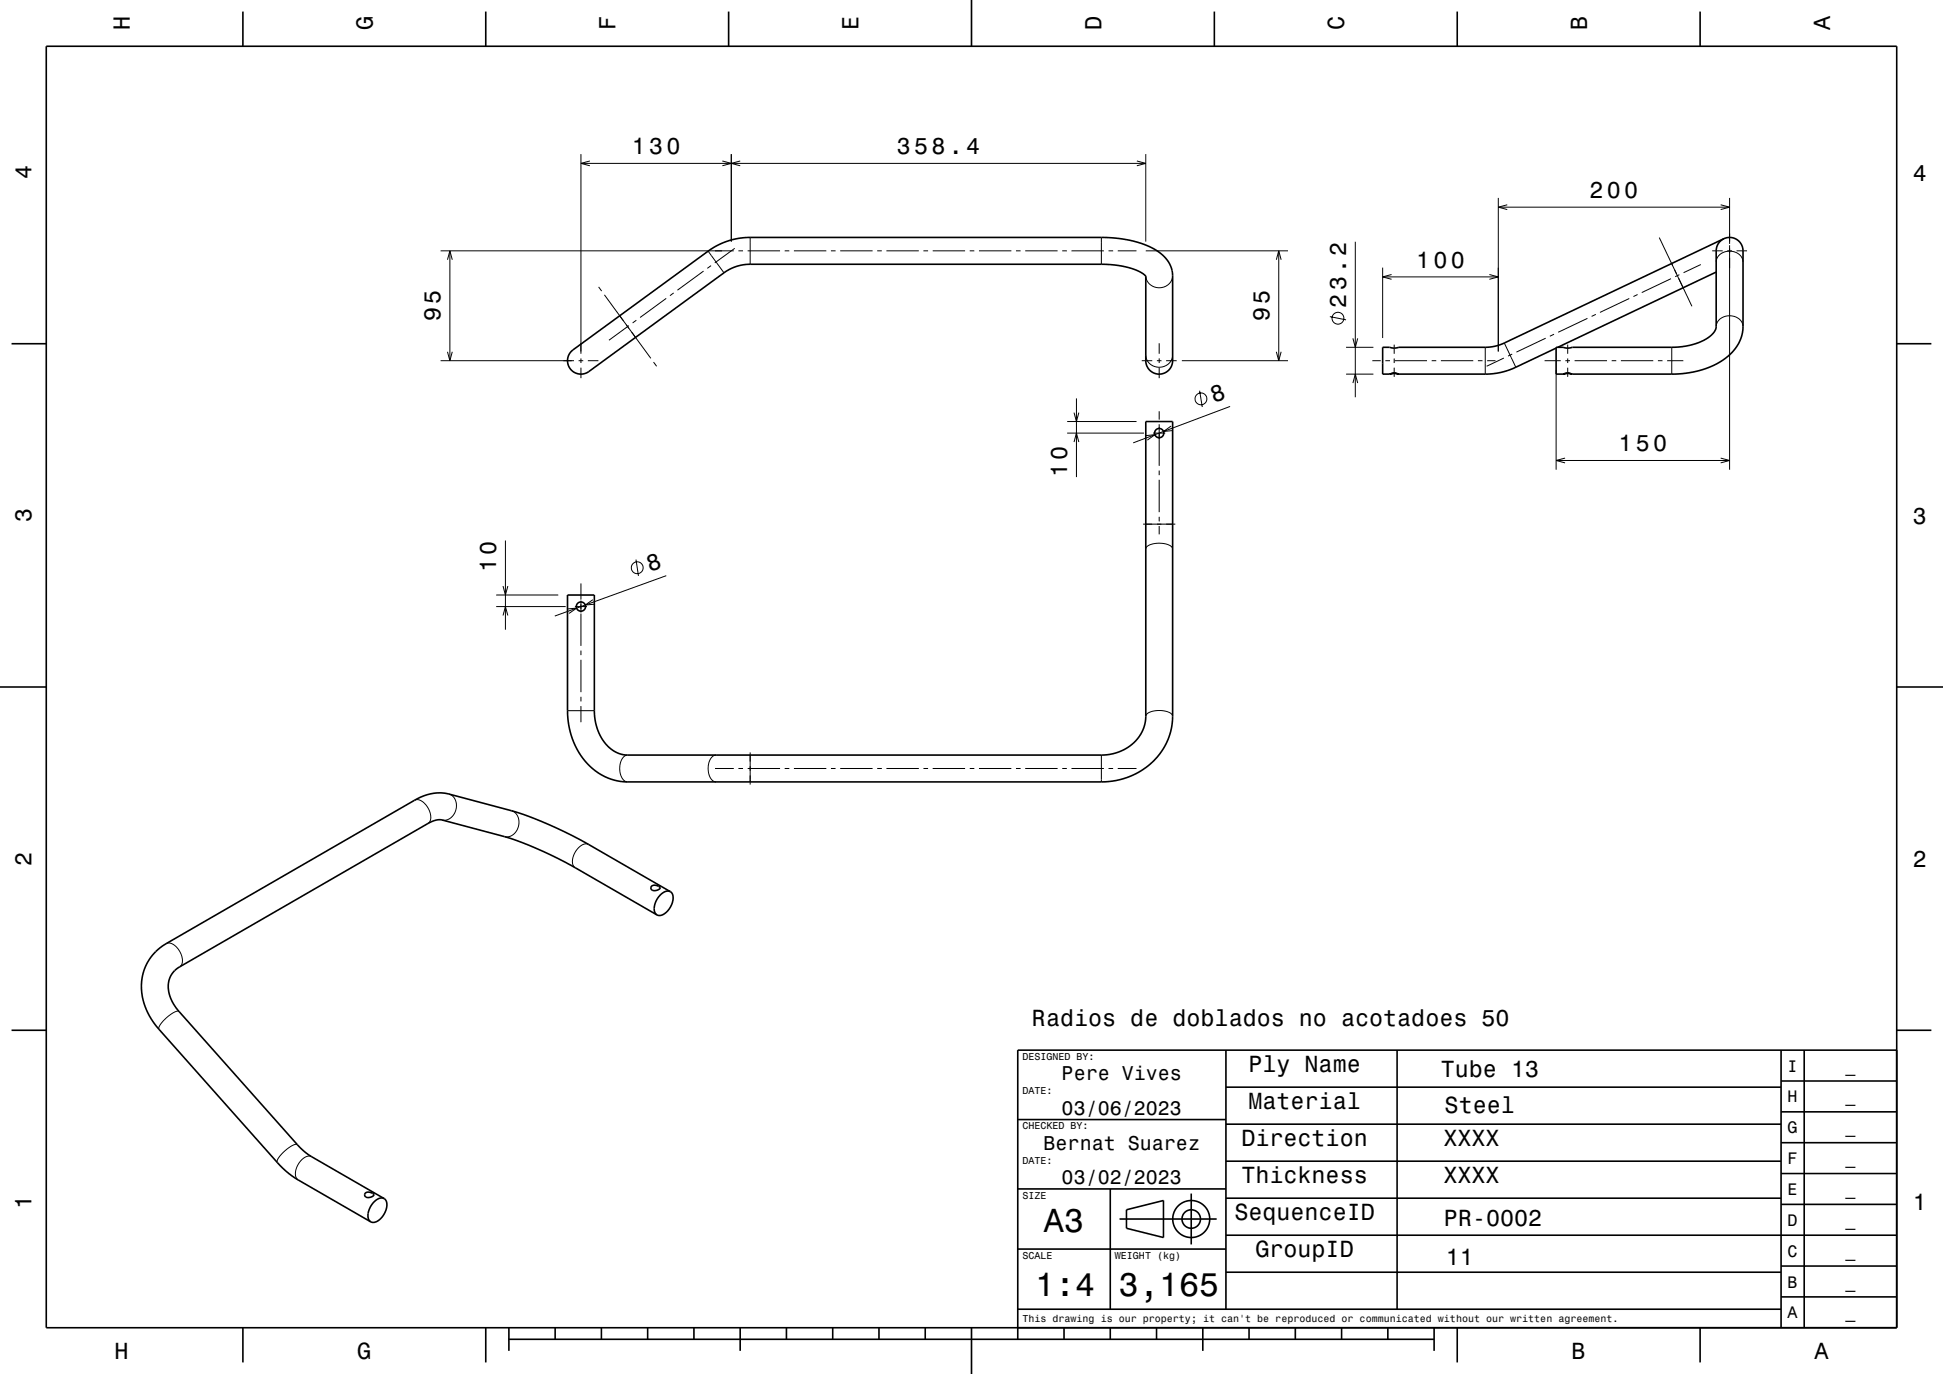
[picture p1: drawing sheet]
<svg xmlns="http://www.w3.org/2000/svg" width="420mm" height="297mm" viewBox="0 0 420 297" stroke-linecap="round" stroke-linejoin="round" font-family="sans-serif">
<g fill="none" stroke="#000" stroke-width=".22">
<path d="M125.6 33.3v43.2M125.6 35.3h122.1M127.5 34.8l-1.9 .5 1.9 .5M156.1 34.8l2 .5-2 .5M158.1 33.3v18.9M160 34.8l-1.9 .5 1.9 .5M245.7 34.8l2 .5-2 .5M247.7 33.3v18.9M95.2 54.2h63.4M96.7 56.2l.5-2 .6 2M97.2 54.2v23.8M152.1 58.6l-5.7 4.1"/>
<path d="M153.1 54.3l3.4 4.7M153.7 57.4l-.8 .6M158.8 53.7l-4.3 3.1M159.6 54.2h1M161.6 54.2h7M162.2 51.3v5.8M169.6 54.2h1M171.6 54.2h7M179.6 54.2h1M181.6 54.2h7M189.6 54.2h1M191.6 54.2h7"/>
<path d="M199.6 54.2h1M201.6 54.2h7M209.6 54.2h1M211.6 54.2h7M219.6 54.2h1M221.6 54.2h7M229.6 54.2h1M231.6 54.2h7M238.1 51.3v5.8M239.6 54.2h1M241.6 54.2h4.1M247.7 54.2h30.7"/>
<path d="M253.5 59.6a2.92 2.92 0 0 1-2.9 2.6 2.92 2.92 0 0 1-2.9-2.5M275.9 56.2l.5-2 .5 2M276.4 54.2v23.8M293 52.3v33.6M298.9 57.9v15.2M298.9 59.9h25M300.8 59.3l-1.9 .6 1.9 .5M321.9 59.3l2 .6-2 .5M323.9 42.8v33.2M323.9 44.8h50M325.8 44.3l-1.9 .5 1.9 .5M358.7 51.4l7 14.8"/>
<path d="M363 59.4l-.9 .4M367.6 57.2l-3.7 1.7M370.1 54.2h2.3M371 56.6a3 3 0 0 1 4.8-1.7l.1 .1a2.14 2.14 0 0 1 .9 1.6M371.9 44.3l2 .5-2 .5M373.4 54.2h1M373.9 42.8v9.9M373.9 53v48.5M375.4 54.2h2.2M95.2 78h28.9M96.7 76l.5 2 .6-2M125.1 78h1"/>
<path d="M125.6 77.5v1M125.6 79.5v2.2M127.1 78h2.2M129.4 62l.7 .9M130.7 63.7l10 13.8M135.4 70.2l.6 .8M135.9 70.4l-4.3 3.1M137.6 69.2l-.9 .6M141.3 78.3l.6 .9M144 64.5l-5.6 4.1M145.6 63.3l-.8 .6M246.8 78h2.3"/>
<path d="M247.7 76.8a2.91 2.91 0 0 0 2.9 2.6 2.91 2.91 0 0 0 2.9-2.6M250.1 78h1M250.6 74.2v2.3M250.6 77.5v1M250.6 79.5v2.2M252.1 78h2.2M255.5 78h22.9M275.9 76l.5 2 .5-2M287.5 68.4l3.5 .7M291 75.1h5.9M292.4 73.1l.6 2 .5-2M296.7 78h1.8"/>
<path d="M299.5 78h1M301.4 74.5v2M301.4 77.5v1M301.4 79.5v2M301.5 78h7M309.5 78h1M311.5 78h7M319.5 78h1M321.1 75.1v5.8M321.5 78h1.8M325.1 77.4l-3.7 1.8M325.2 74.1l2.5 5.3"/>
<path d="M326.9 76.5l-.9 .5M333.9 78h3.5M334.1 73.1l-6.3 3M335.9 72.2l-.9 .5M336.4 80v21.5M338.4 78h1M338.9 74.5v2M338.9 77.5v1M338.9 79.5v2M340.4 78h7M343.1 68.8l-6.3 3M345 68l-.9 .4"/>
<path d="M348.4 78h1M350.4 78h7M352.2 64.5l-6.3 3M354 63.7l-.9 .4M358.4 78h1M360.4 78h3.5M361.2 60.2l-6.3 3M361.4 75.1v5.8M371 70.6a2.99 2.99 0 0 1 4.8-1.8l.1 .2a2.14 2.14 0 0 1 .9 1.6M230.7 93.6h16.6M230.7 91.1h15M232.2 95.5l.5-1.9 .5 1.9"/>
<path d="M232.2 89.2l.5 1.9 .5-1.9M232.7 86.1v17M247.6 94.2l2-.2-1.6 1.1M249.3 93.6h2.6M250.6 88.9v1.8M250.6 91.7v9M253.1 92.1l-1.6 1.2 2-.2M259.3 84.5l.6 3.5M265.9 87.9l-20.9 7.8M291 80.9h5.9M292.4 82.8l.6-1.9 .5 1.9M336.4 99.5h37.5"/>
<path d="M338.3 99l-1.9 .5 1.9 .6M371.9 99l2 .5-2 .6M109.3 116.8v19.3M247.1 113.3h7M247.7 118.7a2.13 2.13 0 0 1 2.2-1.2 3.5 3.5 0 0 1 3.6 1.1v.1M250.6 101.7v1M250.6 103.7v7M250.6 111.7v1M250.6 113.7v1.8M107.3 131.1h15M107.3 128.6h13.4M108.7 126.7l.6 1.9 .5-1.9"/>
<path d="M108.7 133l.6-1.9 .5 1.9M122.6 131.6l2-.1-1.6 1.1M124.3 131.1h2.6M125.6 126.1v3.5M125.6 129.8v2.6M125.6 132.6v7M128.2 129.6l-1.7 1.2 2-.2M137.5 121l.5 3.5M144 124.4l-24.1 8.8M122.7 153.6h5.8M125.6 140.6v1M125.6 142.6v7"/>
<path d="M125.6 150.6v1M125.6 152.6v3.5M247.7 154.8a2.12 2.12 0 0 1 2.2-1.2 3.5 3.5 0 0 1 3.6 1.1v.1M89.6 173a2.42 2.42 0 0 1 2.8 1.5 2.69 2.69 0 0 1 .1 3.5M97 171.6a2.99 2.99 0 0 1 .5 5.1l-.2 .2a2.16 2.16 0 0 1-1.8 .3M110.5 175.2a2.99 2.99 0 0 1 .5 5.1l-.1 .2a2.14 2.14 0 0 1-1.8 .3M135.7 163.2a2.53 2.53 0 0 0-1.7 2.9 2.6 2.6 0 0 0 1.7 2.9M154.6 166.1h4M154.8 163.2a2.52 2.52 0 0 0-1.7 2.9 2.6 2.6 0 0 0 1.7 2.9M159.6 166.1h1M161.6 166.1h7M162.2 162.6v7"/>
<path d="M169.6 166.1h1M171.6 166.1h7M179.6 166.1h1M181.6 166.1h7M189.6 166.1h1M191.6 166.1h7M199.6 166.1h1M201.6 166.1h7M209.6 166.1h1M211.6 166.1h7M219.6 166.1h1M221.6 166.1h7"/>
<path d="M229.6 166.1h1M231.6 166.1h7M238.1 163.2v5.8M239.6 166.1h1M241.6 166.1h4.1M127.2 182.5a2.53 2.53 0 0 0-2.8 1.7 2.61 2.61 0 0 0-.1 3.4M35.9 204a2.44 2.44 0 0 1 2.8 1.5 2.7 2.7 0 0 1 .1 3.5M38.7 218.6a3.2 3.2 0 0 0-2.6 1.3 3.4 3.4 0 0 0-1.7 2.6M64.3 247.4a3.9 3.9 0 0 0-3 1.7 2.8 2.8 0 0 0-1.4 2.2M67.3 250a2.52 2.52 0 0 0-2.8 1.6 2.61 2.61 0 0 0-.1 3.4"/>
<circle cx="289.2" cy="68.8" r="1.28"/>
<circle cx="259.6" cy="86.2" r="1.28"/>
<circle cx="137.7" cy="122.7" r="1.28"/>
</g>
<g fill="none" stroke="#000" stroke-width=".35">
<path d="M10 10h400v277h-400zM52.5 2.5v7.5M105 2.5v7.5M157.5 2.5v7.5M210 0v10M262.5 2.5v7.5M315 2.5v7.5M367.5 2.5v7.5M247.7 59.7v18.3a2.9 2.9 0 0 0 2.9 2.9 2.9 2.9 0 0 0 2.9-2.9v-18.4a6.6 6.6 0 0 0-4-5.7 23.5 23.5 0 0 0-11.4-2.6h-76.2l-2.7 .3-3.1 1-2.6 1.4-29.6 21.6a2.9 2.9 0 0 0-.7 4.1 2.9 2.9 0 0 0 4.1 .6l29.2-21.3a9.6 9.6 0 0 1 5.7-1.9h75.9a16.1 16.1 0 0 1 9.3 2.3l.3 .4M371 58.8l-34.3 16.3M372.6 51.6l-47.4 22.5a9.6 9.6 0 0 1-4.1 1h-18.7l-1 .2-2.5-.2v5.8h1.5M2.5 74.3h7.5"/>
<path d="M336.4 75.2l-9.3 4.4-1.8 .7-1.8 .4-2.2 .2h-18.9M410 74.3h7.5M300.4 80.9l1-.2zM301.4 80.7l1 .2zM337.9 80.9h-1.5v-5.8l2.5 .2 1-.2h21.5a12 12 0 0 0 9.1-3.2l.3-.7 .2-.6v-16.4a2.9 2.9 0 0 1 2.9-2.9 2.9 2.9 0 0 1 2.9 2.9v16.4a9.2 9.2 0 0 1-5.5 7.9 20.9 20.9 0 0 1-9.9 2.4h-21.5M337.9 80.9l1-.2zM338.9 80.7l1 .2zM122.7 128.6h5.8v25a9.7 9.7 0 0 0 5.3 9.3l1.9 .3h102.4a9.1 9.1 0 0 0 9.6-8.2v-63.9h5.8v63.7a14.6 14.6 0 0 1-13.8 14.1l-104 .1a12.8 12.8 0 0 1-11.6-8.5 17.9 17.9 0 0 1-1.4-6.9zM0 148.5h10M410 148.5h10M140.8 191.6a1.25 1.25 0 0 1 1.9 .4 1.14 1.14 0 0 1-2-.1zM142 197.8l-17.7-10.2a78.7 78.7 0 0 0-15.2-6.8l-13.6-3.6a4.2 4.2 0 0 0-3 .8l-53.7 31a5 5 0 0 0-2 6.6l.7 1.5 1.2 1.5 26.7 30 1.9 1.4 15.7 9.1"/>
<path d="M144.9 192.7a2.43 2.43 0 0 1 .1 3.2 2.71 2.71 0 0 1-3 1.9M144.9 192.7a2.53 2.53 0 0 0-2.9 1.7 2.58 2.58 0 0 0 0 3.4M144.9 192.7l-17.7-10.2a84 84 0 0 0-16.7-7.3l-13.5-3.6a9.7 9.7 0 0 0-7.4 1.4l-53.7 31a10.8 10.8 0 0 0-4.2 14.3l1 1.9 1.7 2.3 26.8 30.1 3 2.3 15.9 9.2M2.5 222.7h7.5M265 235h120M265 227v56M302 227v56M385 233.7h25M385 227v60M390 227v60M410 222.7h7.5M410 227h-190v62.5"/>
<path d="M79 257.9a1.28 1.28 0 0 1 1.8 .4 1.12 1.12 0 0 1-2 0zM83 259.1a2.7 2.7 0 0 1-.1 3.6 2.45 2.45 0 0 1-2.8 1.4M83 259.1a2.78 2.78 0 0 0-3.1 2 2.34 2.34 0 0 0 .2 3M220 257h45M220 242h45M240 257v26M257.5 258v11M265 259h120M265 251h120M265 243h120M385 253.7h25M385 247h25"/>
<path d="M385 240.3h25M220 270h45M242 263.5h21M243.5 261.5l8-2v8l-8-2zM265 275h120M265 267h145M385 273.7h25M385 260.3h25M52.5 287v7.5M105 287v7.5M110 289.5h200M110 287v5"/>
<path d="M120 287v2.5M130 287v2.5M140 287v2.5M150 287v2.5M160 287v5M170 287v2.5M180 287v2.5M190 287v2.5M200 287v2.5M210 287v10M220 283h165M230 287v2.5"/>
<path d="M240 287v2.5M250 287v2.5M260 287v5M270 287v2.5M280 287v2.5M290 287v2.5M300 287v2.5M310 287v5M315 287v7.5M367.5 287v7.5M385 280.3h25"/>
<circle cx="250.6" cy="93.6" r="1"/>
<circle cx="125.6" cy="131.1" r="1"/>
<circle cx="257.5" cy="263.5" r="2"/>
<circle cx="257.5" cy="263.5" r="4"/>
</g>
<g font-size="7.2">
<text x="225.7" y="266.3">A3</text>
<text x="223.7" y="280.1">1:4</text>
<text x="241.9" y="280.1">3,165</text>
</g>
<text font-size="5.1" x="262.4" y="87.1" transform="rotate(-20 262.4 87.1)">8</text>
<g font-size="5">
<text x="28.1" y="6.5" transform="rotate(-90 28.1 6.5)">H</text>
<text x="80.6" y="6.5" transform="rotate(-90 80.6 6.5)">G</text>
<text x="133.1" y="6.5" transform="rotate(-90 133.1 6.5)">F</text>
<text x="185.6" y="6.5" transform="rotate(-90 185.6 6.5)">E</text>
<text x="238.1" y="6.5" transform="rotate(-90 238.1 6.5)">D</text>
<text x="290.6" y="6.5" transform="rotate(-90 290.6 6.5)">C</text>
<text x="343.1" y="6.5" transform="rotate(-90 343.1 6.5)">B</text>
<text x="395.6" y="6.5" transform="rotate(-90 395.6 6.5)">A</text>
<text x="136.6" y="33.3">130</text>
<text x="193.9" y="33.3">358.4</text>
<text x="6.8" y="38.7" transform="rotate(-90 6.8 38.7)">4</text>
<text x="413.5" y="39">4</text>
<text x="343.6" y="42.8">200</text>
<text x="306.1" y="57.9">100</text>
<text x="95.2" y="69.5" transform="rotate(-90 95.2 69.5)">95</text>
<text x="274.4" y="69.5" transform="rotate(-90 274.4 69.5)">95</text>
<text x="291" y="66.5" transform="rotate(-90 291 66.5)">23.2</text>
<text x="349.9" y="97.5">150</text>
<text x="230.7" y="103.1" transform="rotate(-90 230.7 103.1)">10</text>
<text x="6.8" y="112.9" transform="rotate(-90 6.8 112.9)">3</text>
<text x="413.5" y="113.2">3</text>
<text x="107.3" y="123.6" transform="rotate(-90 107.3 123.6)">10</text>
<text x="140.5" y="123.6" transform="rotate(-20 140.5 123.6)">8</text>
<text x="6.8" y="187.1" transform="rotate(-90 6.8 187.1)">2</text>
<text x="413.5" y="187.4">2</text>
<text x="223.1" y="221.8">Radios de doblados no acotadoes 50</text>
<text x="269.9" y="231.8">Ply Name</text>
<text x="311.4" y="232.8">Tube 13</text>
<text x="269.9" y="239.8">Material</text>
<text x="312.3" y="240.5">Steel</text>
<text x="268.3" y="247.8">Direction</text>
<text x="312" y="247.8">XXXX</text>
<text x="268.3" y="255.8">Thickness</text>
<text x="312" y="255.8">XXXX</text>
<text x="6.8" y="261.3" transform="rotate(-90 6.8 261.3)">1</text>
<text x="266.8" y="263.8">SequenceID</text>
<text x="413.5" y="261.6">1</text>
<text x="312.1" y="264.9">PR-0002</text>
<text x="271.4" y="271.8">GroupID</text>
<text x="312.6" y="273.3">11</text>
<text x="24.7" y="293.8">H</text>
<text x="77.2" y="293.8">G</text>
<text x="339.7" y="293.8">B</text>
<text x="392.2" y="293.8">A</text>
</g>
<g font-size="4.3">
<text x="229.5" y="233.5">Pere Vives</text>
<text x="229.5" y="241">03/06/2023</text>
<text x="225.6" y="248.5">Bernat Suarez</text>
<text x="229.5" y="256">03/02/2023</text>
</g>
<g font-size="3.6">
<text x="386.4" y="231.6">I</text>
<text x="398.9" y="231.6">_</text>
<text x="386.4" y="238.3">H</text>
<text x="398.9" y="238.3">_</text>
<text x="386.4" y="245">G</text>
<text x="398.9" y="245">_</text>
<text x="386.4" y="251.6">F</text>
<text x="398.9" y="251.6">_</text>
<text x="386.4" y="258.3">E</text>
<text x="398.9" y="258.3">_</text>
<text x="386.4" y="265">D</text>
<text x="398.9" y="265">_</text>
<text x="386.4" y="271.6">C</text>
<text x="398.9" y="271.6">_</text>
<text x="386.4" y="278.3">B</text>
<text x="398.9" y="278.3">_</text>
<text x="386.4" y="285">A</text>
<text x="398.9" y="285">_</text>
</g>
<g font-size="2.2">
<text x="221" y="229.1">DESIGNED BY:</text>
<text x="221" y="236.6">DATE:</text>
<text x="221" y="244.1">CHECKED BY:</text>
<text x="221" y="251.6">DATE:</text>
<text x="221" y="259.1">SIZE</text>
<text x="221" y="272.1">SCALE</text>
<text x="241" y="272.1">WEIGHT (kg)</text>
<text x="221" y="285.8">This drawing is our property; it can't be reproduced or communicated without our written agreement.</text>
</g>
</svg>
